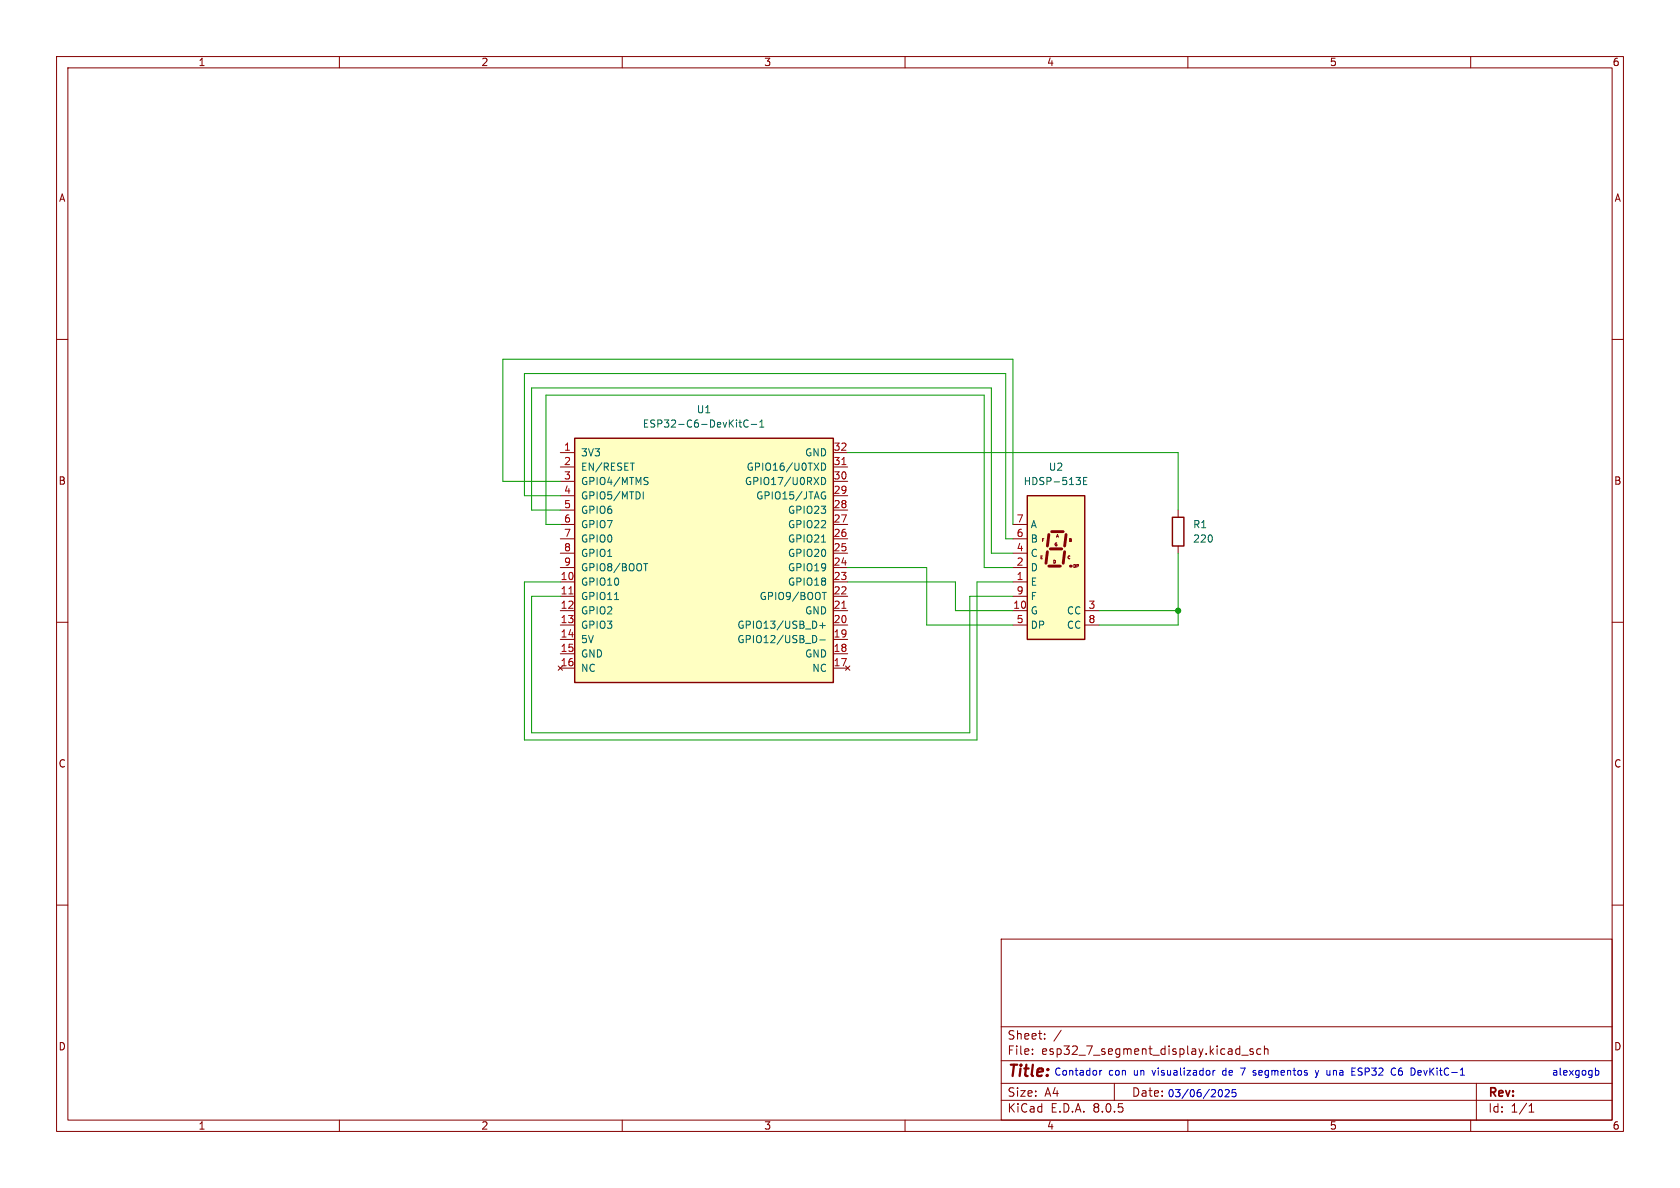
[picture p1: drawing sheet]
<svg xmlns="http://www.w3.org/2000/svg" width="297mm" height="210mm" viewBox="0 0 297 210" stroke-linecap="round" stroke-linejoin="round" font-family="sans-serif">
<g fill="none" stroke="#840000" stroke-width=".18">
<path d="M10 10h277v190h-277zM12 12h273v186h-273zM60 10v2M110 10v2M160 10v2M210 10v2M260 10v2M10 60h2M285 60h2M10 110h2M285 110h2M10 160h2"/>
<path d="M285 160h2M177 166h108v32h-108zM60 198v2M110 198v2M160 198v2M177 194.5h108M177 191.5h108M177 187.5h108M177 181.5h108M182.5 186.3v.1M182.5 185.5v.1M184.7 183.6v.1"/>
<path d="M184.7 182.8v.1M187.6 182.1l-1.3 2M197 191.5v3M210 198v2M219.5 186.5h1.2M221.5 185.5l-.3-.1-.2 .2v.2l.5 .2v.3h-.5M222.9 185.5l-.4-.1-.3 .3v.4l.1 .2h.6M223.5 185.5l.2-.1 .4 .1 .1 .9M223.5 184.9v1.5M260 198v2M261 191.5v6.5M270.3 196.6h.9"/>
<path d="M270.3 195.5l.4-.4v1.5"/>
</g>
<path d="M181.6 87.6h10.2v25.4h-10.2z" fill="#ffffc2"/>
<path d="M181.6 87.6h10.2v25.4h-10.2z" fill="none" stroke="#840000" stroke-width=".25"/>
<path d="M185.2 97.5l-.3 2.1M185.4 94.5l-.2 2M185.7 97h2M185.9 94h2.1M188.2 97.5l-.2 2.1M188.5 94.5l-.3 2M185.4 100.1h2.1" fill="none" stroke="#840000" stroke-width=".51"/>
<circle cx="189.2" cy="100.1" r=".25" fill="#840000"/>
<g fill="none" stroke="#840000" stroke-width=".18">
<path d="M179.1 95.3h2.5M179.1 97.8h2.5M179.1 92.7h2.5M184.3 98.3h-.3v.5M184.5 95.2h-.2v.5M186.5 99.1l-.2-.1v.5M186.8 95l.1-.5 .2 .5M189.3 95.2h-.2v.5M190.1 99.8h-.2v.5M190.6 99.8h-.2v.5M179.1 102.9h2.5M179.1 108h2.5"/>
<path d="M179.1 100.3h2.5M179.1 110.5h2.5M179.1 105.4h2.5M191.8 108h2.5M191.8 110.5h2.5"/>
</g>
<path d="M190.2 84.4h.8l-.4 .5M191 85v.5M191.6 85h.4M192.2 84.4h-.6v1.3h.6" fill="none" stroke="#006464" stroke-width=".18"/>
<path d="M101.6 77.5h45.7v43.2h-45.7z" fill="#ffffc2"/>
<path d="M101.6 77.5h45.7v43.2h-45.7zM207.3 91.4h2v5.1h-2z" fill="none" stroke="#840000" stroke-width=".25"/>
<g fill="none" stroke="#840000" stroke-width=".18">
<path d="M99.1 82.6h2.5M99.1 80h2.5M99.1 97.8h2.5M99.1 95.3h2.5M99.1 92.7h2.5M99.1 90.2h2.5M99.1 87.6h2.5M99.1 85.1h2.5M147.3 82.6h2.6M147.3 80h2.6M147.3 97.8h2.6M147.3 95.3h2.6"/>
<path d="M147.3 92.7h2.6M147.3 90.2h2.6M147.3 87.6h2.6M147.3 85.1h2.6M208.3 90.2v1.2M208.3 96.5v1.3M99.1 113h2.5M99.1 102.9h2.5M99.1 105.4h2.5M99.1 108h2.5M99.1 110.5h2.5M99.1 115.6h2.5"/>
<path d="M99.1 118.1h2.5M99.1 100.3h2.5M147.3 113h2.6M147.3 102.9h2.6M147.3 105.4h2.6M147.3 108h2.6M147.3 110.5h2.6M147.3 115.6h2.6M147.3 118.1h2.6M147.3 100.3h2.6M149.5 117.7l.7 .8M150.2 117.7l-.7 .8"/>
</g>
<g fill="none" stroke="#006464" stroke-width=".18">
<path d="M130.6 74.7h.5M130.8 74.2v1.1l.3 .2M132.3 74.4a.6 .6 0 0 0-.9 .4 .6 .6 0 0 0 .6 .7l.3-.1M132.8 75h1M134.3 75.5h.7M134.3 74.6l.4-.4v1.3M111.4 81.9h.8M113.7 86.9v1.3M113.8 99.6h.7M114.1 85l.3 .1 .2 .3-.3 .3h-.3M114.1 84.4l.5 .1M114.1 99.6v1.3"/>
<path d="M145.2 81.9a.64 .64 0 0 1 .8 .6 .64 .64 0 0 1-.8 .6zM145.2 95.8h.8M145.2 84.4a.64 .64 0 0 1 .8 .6 .64 .64 0 0 1-.8 .7zM145.4 87h.5M145.7 87.7h.3v.4l-.3 .1-.3-.1M108.6 106h.8M144.1 112.4l.3 .5-.3 .6M144.9 113.1h1M144.9 110.6h1M145.4 104.7h.7M145.4 110.1v1M145.7 104.7v1.3"/>
</g>
<path d="M148.8 82.1h.8M100.6 105h.7M148.8 107.5h.8" fill="none" stroke="#a90000" stroke-width=".18"/>
<g fill="none" stroke="#0000c2" stroke-width=".18">
<path d="M194.4 189.2v.9M194.8 189.2l-.4 .3M214.4 189.2v.9M214.8 189.2l-.4 .3M215.7 192.6a.68 .68 0 0 1 .4 .6 .68 .68 0 0 1-.4 .7M216.6 192.7l.5-.1 .2 .4-.8 .9h.8M218.5 192.6h-.6l-.1 .6 .2-.1 .4 .1 .1 .1v.5l-.2 .1-.5-.1M219.3 188.8h.8M221.5 190l.4 .1M221.5 189.5l.4 .1M221.9 189.2l-.4 .2M232.5 189.2l.3 .9"/>
<path d="M232.8 190.1l-.3 .4M233.1 189.2l-.3 .9M239 190.1h.6M239 188.8h.6M239 189.4h.4M246.4 188.8l.3 .1M246.7 189.9l-.3 .2M250.8 189.2l-.1 .2v.5l.1 .2M251.3 189.5l-.6 .1M282.1 188.8v1.3M282.1 189.3l.3-.1 .3 .3-.2 .5h-.4"/>
</g>
<path d="M99.1 92.7h-2.6v-22.8h77.5v30.4h5.1M99.1 90.2h-5.1v-21.6h81.3v29.2h3.8M99.1 87.6h-6.4v-21.6h85.1v29.3h1.3M99.1 85.1h-10.2v-21.6h90.2v29.2M149.9 80h58.4v10.2M208.3 97.8v12.7h-14M99.1 102.9h-6.4v27.9h80v-27.9h6.4M99.1 105.4h-5.1v24.1h77.4v-24.1h7.7M149.9 102.9h19v5.1h10.2M149.9 100.3h13.9v10.2h15.3M194.3 108h14" fill="none" stroke="#009600" stroke-width=".18"/>
<circle cx="208.3" cy="108" r=".46" fill="#009600" stroke="#009600" stroke-width=".18"/>
<text font-size="2.8" fill="#840000" x="178" y="190.9">Title:</text>
<g font-size="2.1" fill="#840000">
<text x="178" y="184">Sheet:</text>
<text x="178" y="186.7">File:</text>
<text x="184.1" y="186.7">esp32_7_segment_display.kicad_sch</text>
<text x="178" y="196.9">KiCad</text>
<text x="178" y="194.1">Size:</text>
<text x="184.7" y="194.1">A4</text>
<text x="185.7" y="196.9">E.D.A.</text>
<text x="193.3" y="196.9">8.0.5</text>
<text x="200" y="194.1">Date:</text>
<text x="263" y="194.3">Rev:</text>
<text x="263" y="196.9">Id:</text>
<text x="267.1" y="196.9">1/1</text>
</g>
<g font-size="1.8" fill="#840000">
<text x="35" y="11.9">1</text>
<text x="85" y="11.9">2</text>
<text x="135" y="11.9">3</text>
<text x="185" y="11.9">4</text>
<text x="235" y="11.9">5</text>
<text x="285" y="11.9">6</text>
<text x="10.3" y="35.9">A</text>
<text x="285.3" y="35.9">A</text>
<text x="10.3" y="85.9">B</text>
<text x="285.3" y="85.9">B</text>
<text x="10.3" y="135.9">C</text>
<text x="285.3" y="135.9">C</text>
<text x="10.3" y="185.9">D</text>
<text x="285.3" y="185.9">D</text>
<text x="35" y="199.9">1</text>
<text x="85" y="199.9">2</text>
<text x="135" y="199.9">3</text>
<text x="185" y="199.9">4</text>
<text x="235" y="199.9">5</text>
<text x="285" y="199.9">6</text>
</g>
<g font-size="1.8" fill="#006464">
<text x="113.5" y="75.8">ESP32-C6-DevKitC-1</text>
<text x="123.1" y="73.3">U1</text>
<text x="102.6" y="83.4">EN/RESET</text>
<text x="102.6" y="80.9">3V3</text>
<text x="131.9" y="83.4">GPIO16/U0TXD</text>
<text x="142.2" y="80.9">GND</text>
<text x="185.3" y="83.4">U2</text>
<text x="102.6" y="86">GPIO4/MTMS</text>
<text x="102.6" y="88.5">GPIO5/MTDI</text>
<text x="131.6" y="86">GPIO17/U0RXD</text>
<text x="133.6" y="88.5">GPIO15/JTAG</text>
<text x="180.9" y="86">HDSP-513E</text>
<text x="102.6" y="91">GPIO6</text>
<text x="102.6" y="93.6">GPIO7</text>
<text x="139.2" y="93.6">GPIO22</text>
<text x="139.2" y="91">GPIO23</text>
<text x="182.1" y="93.6">A</text>
<text x="210.8" y="93.6">R1</text>
<text x="102.6" y="96.1">GPIO0</text>
<text x="102.6" y="98.7">GPIO1</text>
<text x="102.6" y="101.2">GPIO8/BOOT</text>
<text x="139.2" y="101.2">GPIO19</text>
<text x="139.2" y="98.7">GPIO20</text>
<text x="139.2" y="96.1">GPIO21</text>
<text x="182.1" y="101.2">D</text>
<text x="182.1" y="98.7">C</text>
<text x="182.1" y="96.1">B</text>
<text x="210.8" y="96.1">220</text>
<text x="102.6" y="103.7">GPIO10</text>
<text x="102.6" y="106.3">GPIO11</text>
<text x="134.2" y="106.3">GPIO9/BOOT</text>
<text x="139.2" y="103.7">GPIO18</text>
<text x="182.1" y="103.7">E</text>
<text x="182.1" y="106.3">F</text>
<text x="102.6" y="113.9">5V</text>
<text x="102.6" y="108.8">GPIO2</text>
<text x="102.6" y="111.4">GPIO3</text>
<text x="130.3" y="113.9">GPIO12/USB_D-</text>
<text x="130.3" y="111.4">GPIO13/USB_D+</text>
<text x="142.2" y="108.8">GND</text>
<text x="182.1" y="108.8">G</text>
<text x="182.1" y="111.4">DP</text>
<text x="188.5" y="108.8">CC</text>
<text x="188.5" y="111.4">CC</text>
<text x="102.6" y="116.4">GND</text>
<text x="102.6" y="119">NC</text>
<text x="142.2" y="116.4">GND</text>
<text x="143.5" y="119">NC</text>
</g>
<g font-size="1.8" fill="#a90000">
<text x="99.6" y="82.3">2</text>
<text x="99.6" y="79.8">1</text>
<text x="147.3" y="82.3">31</text>
<text x="147.3" y="79.8">32</text>
<text x="99.6" y="84.8">3</text>
<text x="99.6" y="87.4">4</text>
<text x="99.6" y="89.9">5</text>
<text x="147.3" y="89.9">28</text>
<text x="147.3" y="87.4">29</text>
<text x="147.3" y="84.8">30</text>
<text x="99.6" y="92.5">6</text>
<text x="99.6" y="95">7</text>
<text x="147.3" y="95">26</text>
<text x="147.3" y="92.5">27</text>
<text x="179.6" y="95">6</text>
<text x="179.6" y="92.5">7</text>
<text x="99.6" y="97.5">8</text>
<text x="99.6" y="100.1">9</text>
<text x="147.3" y="100.1">24</text>
<text x="147.3" y="97.5">25</text>
<text x="179.6" y="100.1">2</text>
<text x="179.6" y="97.5">4</text>
<text x="99" y="102.6">10</text>
<text x="99" y="105.2">11</text>
<text x="99" y="107.7">12</text>
<text x="147.3" y="107.7">21</text>
<text x="147.3" y="105.2">22</text>
<text x="147.3" y="102.6">23</text>
<text x="179" y="107.7">10</text>
<text x="179.6" y="102.6">1</text>
<text x="179.6" y="105.2">9</text>
<text x="192.3" y="107.7">3</text>
<text x="99" y="112.8">14</text>
<text x="99" y="110.2">13</text>
<text x="147.3" y="112.8">19</text>
<text x="147.3" y="110.2">20</text>
<text x="179.6" y="110.2">5</text>
<text x="192.3" y="110.2">8</text>
<text x="99" y="115.3">15</text>
<text x="99" y="117.9">16</text>
<text x="147.3" y="117.9">17</text>
<text x="147.3" y="115.3">18</text>
</g>
<g font-size="1.8" fill="#0000c2">
<text x="186.3" y="190.4">Contador</text>
<text x="196" y="190.4">con</text>
<text x="200.5" y="190.4">un</text>
<text x="204" y="190.4">visualizador</text>
<text x="216.6" y="190.4">de</text>
<text x="220" y="190.4">7</text>
<text x="222.4" y="190.4">segmentos</text>
<text x="233.7" y="190.4">y</text>
<text x="235.8" y="190.4">una</text>
<text x="240.4" y="190.4">ESP32</text>
<text x="247.6" y="190.4">C6</text>
<text x="251.3" y="190.4">DevKitC-1</text>
<text x="274.3" y="190.4">alexgogb</text>
<text x="206.3" y="194.2">03/06/2025</text>
</g>
<g font-size=".7" fill="#840000">
<text x="184" y="96">F</text>
<text x="186.5" y="95.2">A</text>
<text x="188.8" y="96">B</text>
<text x="183.7" y="99">E</text>
<text x="186" y="99.8">D</text>
<text x="186.3" y="96.7">G</text>
<text x="188.5" y="99">C</text>
<text x="189.6" y="100.6">DP</text>
</g>
</svg>
